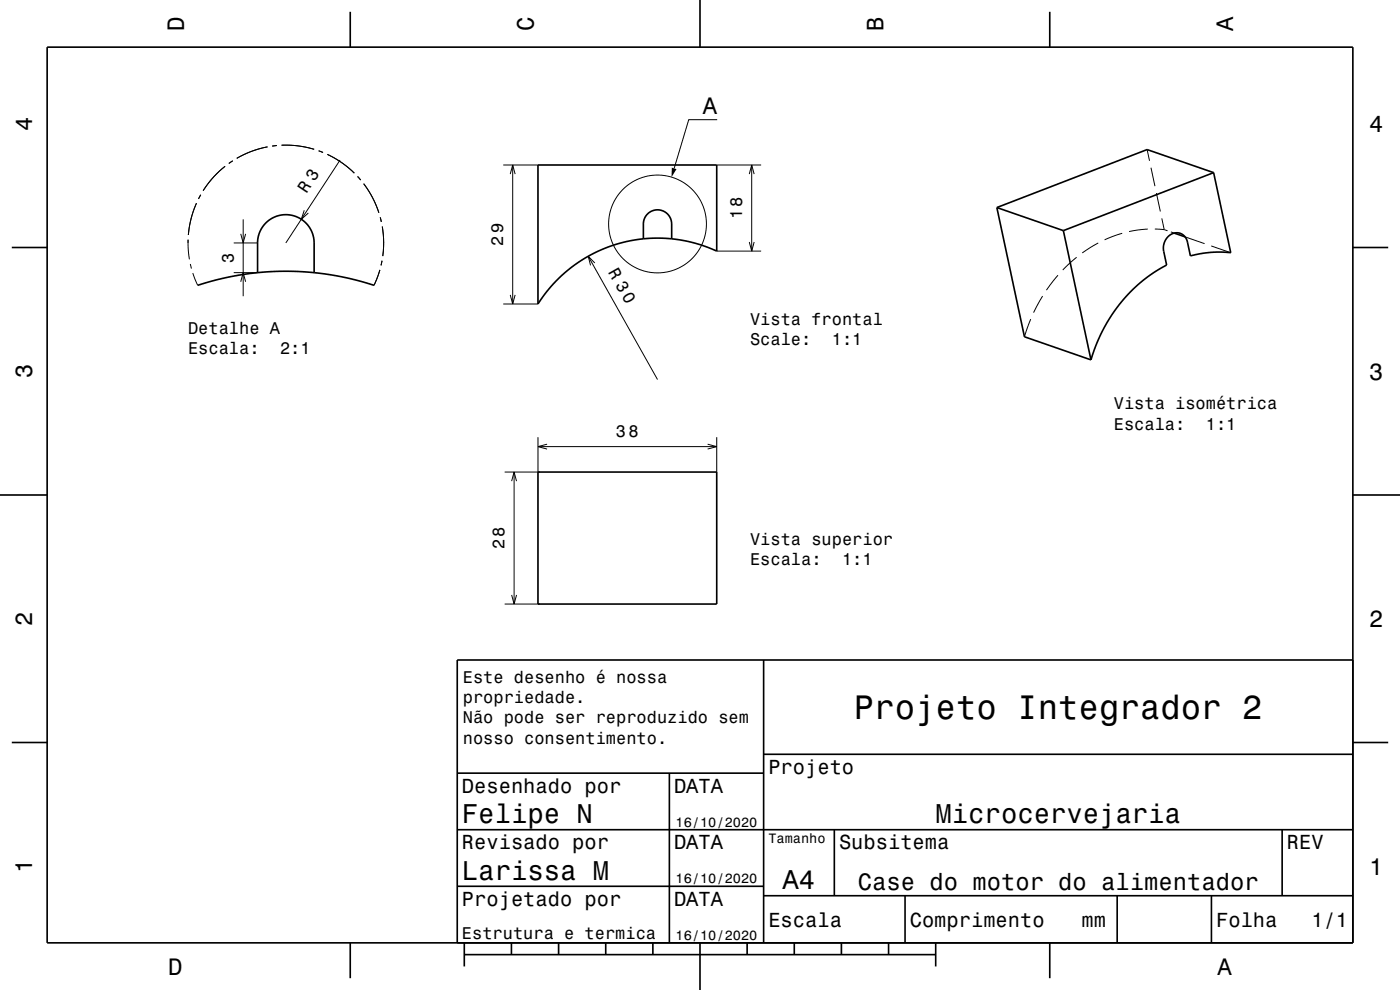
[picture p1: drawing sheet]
<svg xmlns="http://www.w3.org/2000/svg" width="297mm" height="210mm" viewBox="0 0 297 210" stroke-linecap="round" stroke-linejoin="round" font-family="sans-serif">
<g fill="none" stroke="#000" stroke-width=".21">
<path d="M47.8 35.3l-2.6 2.4-2.1 2.8M49.4 34.1l-.9 .6M56.8 31.2l-3.4 .9-3.2 1.5M58.7 30.9l-1 .1M59.7 30.8l3.5 .1 3.4 .8M67.6 32l.9 .3M69.4 32.7l3.1 1.8 2.7 2.2M72.1 34l-11.5 17.5M75.9 37.4l.6 .8M77.1 39l1.9 2.9 1.4 3.2M106.8 35h7.3M108.2 36.9l.6-1.9 .5 1.9"/>
<path d="M108.8 35v29.5M152 35h9.5M152.1 25.4h-6l-3.1 10.3M159 36.9l.5-1.9 .5 1.9M159.5 35v18.3M243.4 31.7l.5 2.4M244.2 35.6l.8 3.9M39.9 50.8l.3 4.2M40.4 56l.2 1M40.9 57.9l1 2.6M41.7 43.1l-1.2 3.3-.5 3.5M42.6 41.3l-.5 .9"/>
<path d="M49.6 57.8h5M49.6 51.5h5M51.1 49.6l.5 1.9 .5-1.9M51.1 59.8l.5-2 .5 2M51.6 46.5v16.3M64.5 44.6l-.6 1.9 1.5-1.3M80.6 57.3l-1.3 3.2M80.7 46.1l.2 1M81 55.3l-.2 1M81.1 48.1l.3 3.2-.2 3M124.8 54.4l14.7 26.1M126.2 55.8l-1.4-1.4 .5 1.9"/>
<path d="M152 53.3h9.5M159 51.3l.5 2 .5-2M224.4 58.4l-2.4 3.1M228.4 54.6l-2.9 2.7M233 51.5l-3.4 2.2M238.1 49.5l-3.8 1.4M243.5 48.6l-4 .5M245 48.6l2 .1M245.3 41l.9 3.9M246.5 46.3l.5 2.4M247 48.7l.7 .3M248.4 49.2l.7 .2"/>
<path d="M251.4 50.2l4.1 1.5M257 52.2l4.1 1.4M106.8 64.5h7.3M108.2 62.6l.6 1.9 .5-1.9M218.7 67.7l-1.4 3.7M221.2 62.8l-1.9 3.5M114.1 92.7v7.4M114.1 94.7h37.9M116.1 94.2l-2 .5 2 .6M150.1 94.2l1.9 .5-1.9 .6M152 92.7v7.4M107.1 100.1h7.4"/>
<path d="M108.5 102.1l.6-2 .5 2M109.1 100.1v28M107.1 128.1h7.4M108.5 126.2l.6 1.9 .5-1.9"/>
<circle cx="139.5" cy="47.5" r="10.4"/>
</g>
<g fill="none" stroke="#000" stroke-width=".35">
<path d="M10 10h277v190h-277zM74.3 2.5v7.5M148.5 0v10M222.7 2.5v7.5M257.5 36.6l3.6 17-4.3-.1-4.3 .8-.6-2.9a2.44 2.44 0 0 0-2.2-2 2.44 2.44 0 0 0-2.5 1.6l-.3 .9-.1 1 .7 3.3-2.8 1.7-2.5 1.8-2.4 2.3-2 2.1-2 2.8-1.8 3-1.5 3.4-1.1 3M257.5 36.6l-31.9 12.3M257.5 36.6l-14.1-4.9-31.9 12.3M2.5 52.5h7.5M54.6 57.8l-6.6 1.1-6.1 1.6M54.6 57.8v-6.3a6 6 0 0 1 6-6 6 6 0 0 1 6 6v6.3M54.6 57.8l5.8-.3 6.2 .3M66.6 57.8l6.5 1 6.2 1.7"/>
<path d="M136.5 50.7v-3.2a3 3 0 0 1 3-3 3 3 0 0 1 3 3v3.2M136.5 50.7l-3.2 .5-3.4 .9-3.2 1.3-3.1 1.7-2.7 1.8-2.4 2.2-2.2 2.4-2.2 3v-29.5h37.9v18.3l-4.6-1.7-4.9-.9M136.5 50.7l2.7-.2 3.3 .2M211.5 44l14.1 4.9M211.5 44l5.8 27.4 14.1 4.9M225.6 48.9l5.8 27.4M249.1 49.4l2.3 .8M287 52.5h7.5M0 105h10M114.1 100.1h37.9v28h-37.9zM287 105h10M162 140v60"/>
<path d="M287 140h-190v60M2.5 157.5h7.5M287 157.5h7.5M97 176h190M97 164h65M142 164v36M162 160h125M177 176v14M272 176v14M97 188h65M162 190h125M192 190v10"/>
<path d="M237 190v10M257 190v10M74.3 200v7.5M98.5 202.5h100M98.5 200v5M108.5 200v2.5M118.5 200v2.5M128.5 200v2.5M138.5 200v2.5M148.5 200v10M158.5 200v2.5M168.5 200v2.5"/>
<path d="M178.5 200v2.5M188.5 200v2.5M198.5 200v5M222.7 200v7.5"/>
</g>
<path d="M142.5 35.6l1 .3-1 1.7z" fill-rule="evenodd" fill="#000"/>
<text font-size="7.2" x="181.1" y="152.6">Projeto Integrador 2</text>
<g font-size="5.8">
<text x="98" y="174.6">Felipe N</text>
<text x="198.5" y="174.6">Microcervejaria</text>
<text x="98" y="186.6">Larissa M</text>
<text x="166" y="188.6">A4</text>
</g>
<g font-size="5">
<text x="39" y="6.5" transform="rotate(-90 39 6.5)">D</text>
<text x="113.2" y="6.5" transform="rotate(-90 113.2 6.5)">C</text>
<text x="187.4" y="6.5" transform="rotate(-90 187.4 6.5)">B</text>
<text x="261.6" y="6.5" transform="rotate(-90 261.6 6.5)">A</text>
<text x="6.8" y="27.8" transform="rotate(-90 6.8 27.8)">4</text>
<text x="149.1" y="24.2">A</text>
<text x="290.5" y="28.1">4</text>
<text x="6.8" y="80.3" transform="rotate(-90 6.8 80.3)">3</text>
<text x="290.5" y="80.6">3</text>
<text x="6.8" y="132.8" transform="rotate(-90 6.8 132.8)">2</text>
<text x="290.5" y="133.1">2</text>
<text x="6.8" y="185.3" transform="rotate(-90 6.8 185.3)">1</text>
<text x="290.5" y="185.6">1</text>
<text x="182" y="188.8">Case do motor do alimentador</text>
<text x="35.7" y="206.8">D</text>
<text x="258.3" y="206.8">A</text>
</g>
<g font-size="4.3">
<text x="163" y="164.2">Projeto</text>
<text x="98" y="168.2">Desenhado por</text>
<text x="143" y="168.2">DATA</text>
<text x="98" y="180.2">Revisado por</text>
<text x="143" y="180.2">DATA</text>
<text x="178" y="180.2">Subsitema</text>
<text x="273" y="180.2">REV</text>
<text x="98" y="192.2">Projetado por</text>
<text x="143" y="192.2">DATA</text>
<text x="163" y="196.6">Escala</text>
<text x="193" y="196.6">Comprimento</text>
<text x="229.4" y="196.6">mm</text>
<text x="258" y="196.6">Folha</text>
<text x="278.2" y="196.6">1/1</text>
</g>
<g font-size="3.6">
<text x="65" y="41.2" transform="rotate(-57 65 41.2)">R 3</text>
<text x="157.5" y="46.6" transform="rotate(-90 157.5 46.6)">18</text>
<text x="106.8" y="52.2" transform="rotate(-90 106.8 52.2)">29</text>
<text x="49.6" y="55.8" transform="rotate(-90 49.6 55.8)">3</text>
<text x="129" y="57.7" transform="rotate(61 129 57.7)">R 30</text>
<text x="39.9" y="70.8">Detalhe A</text>
<text x="159.1" y="68.9">Vista frontal</text>
<text x="39.9" y="75.1">Escala:</text>
<text x="59.4" y="75.1">2:1</text>
<text x="159.1" y="73.2">Scale:</text>
<text x="176.5" y="73.2">1:1</text>
<text x="236.3" y="86.8">Vista isométrica</text>
<text x="130.7" y="92.7">38</text>
<text x="236.3" y="91.1">Escala:</text>
<text x="255.8" y="91.1">1:1</text>
<text x="107.1" y="116.6" transform="rotate(-90 107.1 116.6)">28</text>
<text x="159.1" y="115.6">Vista superior</text>
<text x="159.1" y="119.9">Escala:</text>
<text x="178.6" y="119.9">1:1</text>
<text x="98.2" y="144.8">Este desenho é nossa</text>
<text x="98.2" y="149.2">propriedade.</text>
<text x="98.2" y="153.5">Não pode ser reproduzido sem</text>
<text x="98.2" y="157.8">nosso consentimento.</text>
<text x="98" y="199.2">Estrutura e termica</text>
</g>
<g font-size="2.9">
<text x="143.3" y="175.3">16/10/2020</text>
<text x="163" y="178.8">Tamanho</text>
<text x="143.3" y="187.3">16/10/2020</text>
<text x="143.3" y="199.3">16/10/2020</text>
</g>
</svg>
